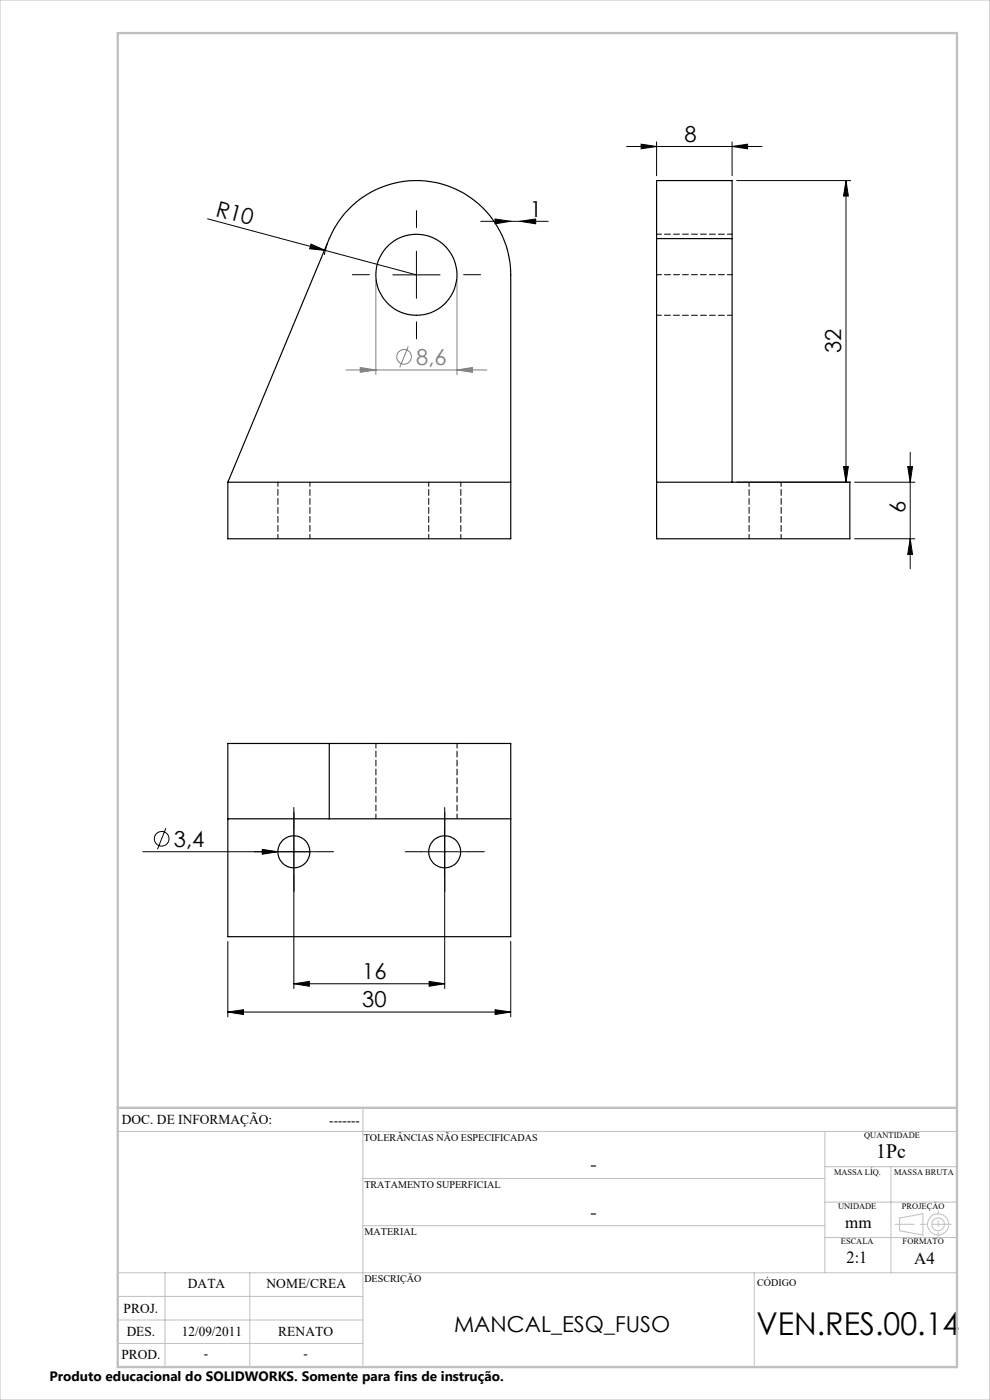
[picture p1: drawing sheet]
<svg xmlns="http://www.w3.org/2000/svg" width="210mm" height="297mm" viewBox="0 0 210 297" stroke-linecap="round" stroke-linejoin="round" font-family="sans-serif">
<g fill="none" stroke="#808080" stroke-width=".21">
<path d="M79.7 59.3v20.2M96.9 59.3v20.2M73.4 78.5h29.9M76.4 78l3.3 .5-3.3 .5zM86.6 73.5l-1.8 4.4M96.9 78.5l3.3-.5v1z"/>
<circle cx="85.7" cy="75.7" r="1.56"/>
</g>
<g fill="none" stroke="#000" stroke-width=".21">
<path d="M132.9 31.1h28.7M136 30.6l3.3 .5-3.3 .5zM139.3 30.1v7.2M155.3 31.1l3.3-.5v1zM155.3 30.1v7.2M156.3 38.3h24.1M179.5 38.3v64M179.5 38.3l.5 3.3h-1.1zM44 46.4l25 6.7M66 51.8l3 1.3-3.3-.3zM69 53.1l19.3 5.2M69.5 51.5l-.7 2.6"/>
<path d="M83.3 58.3h10M88.3 53.3v10M102 47h14.3M105 46.5l3.3 .5-3.3 .5zM110.3 47l3.3-.5v1zM178.9 99h1.1l-.5 3.3zM192.5 99h1.1l-.5 3.3zM193.1 96v24.6M156.3 102.3h24.1M181.3 102.3h12.8M181.3 114.3h12.8M193.1 114.3l.5 3.3h-1.1z"/>
<path d="M35.2 175.7l-1.8 4.5M62.3 171.3v38.4M94.3 171.3v38.4M30.3 180.7h37M48.3 199.7v16M55.6 180.2l3.3 .5-3.3 .5zM89.3 180.7h10M108.3 199.7v16M48.3 214.7l3.3-.5v1zM48.3 214.7h60M62.3 208.7l3.3-.5v1zM62.3 208.7h32"/>
<path d="M91 208.2l3.3 .5-3.3 .5zM105 214.2l3.3 .5-3.3 .5z"/>
<circle cx="34.3" cy="178" r="1.56"/>
</g>
<g fill="none" stroke="#c0c0c0" stroke-width=".21">
<path d="M0 0h210v297h-210zM77 235v55M25 240h178M77 250h98M175 240v30M175 255h28M175 247.5h28M189 247.5v22.5M190.8 258.4l5-.9v4.5l-5-.9zM25 275h52M25 270h178M35 270v20"/>
<path d="M53 270v20M77 260h98M160 270v20M175 262.5h28M25 285h52M25 280h52"/>
<circle cx="199" cy="259.7" r="1.34"/>
<circle cx="199" cy="259.7" r="2.25"/>
</g>
<path d="M78.3 58.3h-3.6M88.3 48.3v-3.6M98.3 58.3h3.6M88.3 68.3v3.6M62.3 175.7v-3.4M94.3 175.7v-3.4M57.3 180.7h-3.4M62.3 185.7v3.4M67.3 180.7h3.4M89.3 180.7h-3.4M94.3 185.7v3.4M99.3 180.7h3.4" fill="none" stroke="#000" stroke-width=".21" stroke-dasharray="15.2 1.3 1.3 1.3"/>
<path d="M201.8 259.7h-11.9" fill="none" stroke="#c0c0c0" stroke-width=".21" stroke-dasharray="15.2 1.3 1.3 1.3" stroke-dashoffset="11.2"/>
<path d="M199 256.9v5.4" fill="none" stroke="#c0c0c0" stroke-width=".21" stroke-dasharray="15.2 1.3 1.3 1.3" stroke-dashoffset="14.4"/>
<path d="M25 7h178v283h-178zM25 235h178" fill="none" stroke="#c0c0c0" stroke-width=".5"/>
<g fill="#000">
<path d="M66 51.8l3 1.3-3.3-.3zM55.6 180.2l3.3 .5-3.3 .5z"/>
<path d="M155.3 31.1l3.3-.5v1zM136 30.6l3.3 .5-3.3 .5z"/>
<path d="M105 46.5l3.3 .5-3.3 .5zM110.3 47l3.3-.5v1z"/>
<path d="M178.9 99h1.1l-.5 3.3zM179.5 38.3l.5 3.3h-1.1z"/>
<path d="M192.5 99h1.1l-.5 3.3zM193.1 114.3l.5 3.3h-1.1z"/>
<path d="M105 214.2l3.3 .5-3.3 .5zM48.3 214.7l3.3-.5v1zM91 208.2l3.3 .5-3.3 .5zM62.3 208.7l3.3-.5v1z"/>
</g>
<path d="M76.4 78l3.3 .5-3.3 .5zM96.9 78.5l3.3-.5v1z" fill="#808080"/>
<g fill="none" stroke="#000" stroke-width=".25">
<path d="M73.8 44.5a20 20 0 0 1 22-4.8 20 20 0 0 1 12.5 18.6v56h-60v-12l21.5-51.7 1.8-3.2zM139.3 50.6v-12.3h16v12.3M139.3 50.6v63.7h41v-12h-41M139.3 50.6h16M155.3 50.6v51.7M48.3 102.3h60M48.3 157.7h60v41h-60zM69.9 157.7v16M48.3 173.7h21.6M69.9 173.7h38.4"/>
<circle cx="88.3" cy="58.3" r="8.6"/>
<circle cx="62.3" cy="180.7" r="3.4"/>
<circle cx="94.3" cy="180.7" r="3.4"/>
</g>
<path d="M139.3 58.3h16M155.3 49.7h-16M139.3 66.9h16M58.9 102.3v12M65.7 114.3v-12M90.9 102.3v12M97.7 114.3v-12M158.9 102.3v12M165.7 114.3v-12M79.7 157.7v16M96.9 173.7v-16" fill="none" stroke="#000" stroke-width=".21" stroke-dasharray="1.3 .6" stroke-dashoffset=".3"/>
<text font-size="6.7" x="160.5" y="283.1">VEN.RES.00.14</text>
<g font-size="4.7">
<text x="145.2" y="30">8</text>
<text x="45.6" y="45.8" transform="rotate(15 45.6 45.8)">R10</text>
<text x="112.4" y="45.9">1</text>
<text x="178.5" y="74.8" transform="rotate(-90 178.5 74.8)">32</text>
<text x="192.1" y="108.9" transform="rotate(-90 192.1 108.9)">6</text>
<text x="36.9" y="179.6">3,4</text>
<text x="76.9" y="207.7">16</text>
<text x="76.9" y="213.7">30</text>
<text x="96.3" y="282.5">MANCAL_ESQ_FUSO</text>
</g>
<text font-size="4.7" fill="#808080" x="88.3" y="77.4">8,6</text>
<text font-size="4.3" x="185.9" y="245.8">1Pc</text>
<g font-size="4">
<text x="125.2" y="248.4">-</text>
<text x="125.2" y="258.6">-</text>
</g>
<g font-size="3.6">
<text x="179.3" y="260.6">mm</text>
<text x="179.6" y="267.9">2:1</text>
<text x="193.9" y="268.1">A4</text>
</g>
<g font-size="2.9">
<text x="25.9" y="238.4">DOC. DE INFORMAÇÃO:</text>
<text x="69.8" y="238.6">-------</text>
<text x="39.9" y="273.2">DATA</text>
<text x="56.5" y="273.2">NOME/CREA</text>
<text x="26.2" y="278.6">PROJ.</text>
<text x="26.9" y="283.4">DES.</text>
<text x="38.6" y="283.4">12/09/2011</text>
<text x="59" y="283.4">RENATO</text>
<text x="10.5" y="292.9">Produto educacional do SOLIDWORKS. Somente para fins de instrução.</text>
<text x="25.7" y="288.3">PROD.</text>
<text x="43.3" y="288">-</text>
<text x="64.4" y="288">-</text>
</g>
<g font-size="2.2">
<text x="77.2" y="242.1">TOLERÂNCIAS NÃO ESPECIFICADAS</text>
<text x="77.3" y="251.9">TRATAMENTO SUPERFICIAL</text>
<text x="77.3" y="261.9">MATERIAL</text>
<text x="77.3" y="272.1">DESCRIÇÃO</text>
<text x="160.6" y="272.8">CÓDIGO</text>
</g>
<g font-size="1.8">
<text x="183.3" y="241.4">QUANTIDADE</text>
<text x="176.9" y="249.2">MASSA LÍQ.</text>
<text x="189.7" y="249.2">MASSA BRUTA</text>
<text x="177.8" y="256.5">UNIDADE</text>
<text x="191.3" y="256.5">PROJEÇÃO</text>
<text x="178.4" y="264">ESCALA</text>
<text x="191.5" y="264">FORMATO</text>
</g>
</svg>
